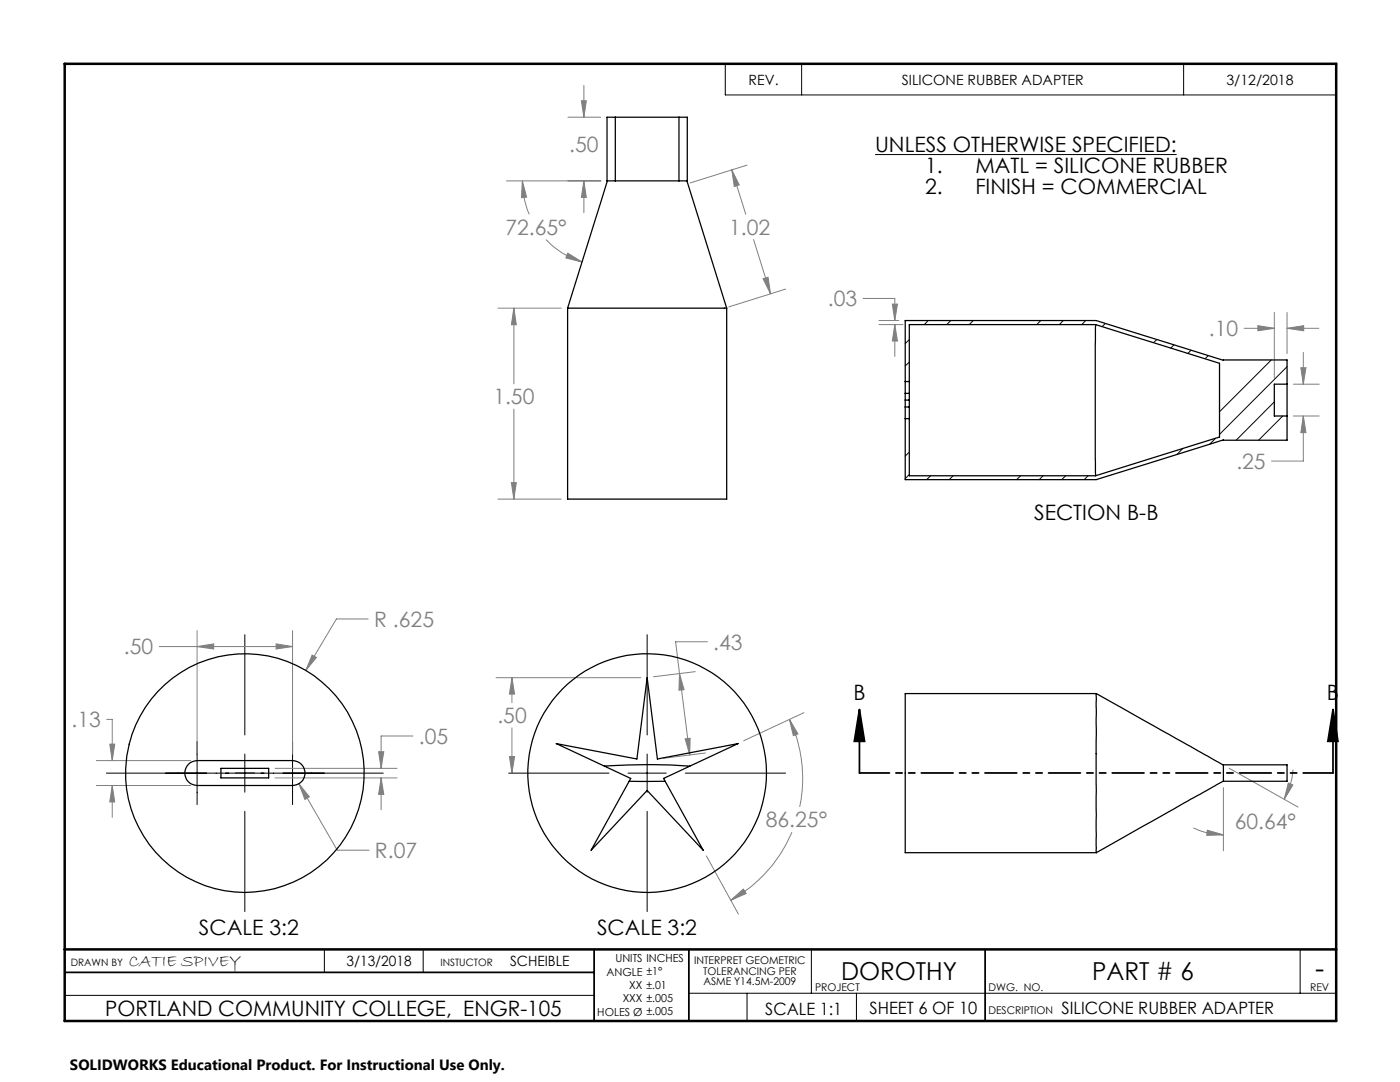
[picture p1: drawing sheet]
<svg xmlns="http://www.w3.org/2000/svg" width="279mm" height="216mm" viewBox="0 0 279 216" stroke-linecap="round" stroke-linejoin="round" font-family="sans-serif">
<g fill="none" stroke="#000" stroke-width=".2">
<path d="M144.7 12.7h122v6.2h-122zM160 12.7v6.2M236.2 12.7v6.2M174.6 30.8h60.2M48.9 126.6v20M129.2 126.6v20M21.2 154.3h55.3M39.3 148v12.5M48.9 150.5v7.6M58.4 148v12.5M101.5 154.3h20M125.3 154.3h7.7"/>
<path d="M129.2 150.5v7.6M136.8 154.3h20M48.9 161.9v20M129.2 161.9v20M12.9 198.6h105.7M64.7 189.4v4.6M84.5 189.4v4.6M137.5 198.2h129.2M149.1 198.2v5.5M161.9 189.4v8.8M170.9 198.2v5.5M259.5 189.4v8.8"/>
</g>
<path d="M171.5 141.6l1 6.3h-2zM171.5 141.6v12.7M266 141.6l1 6.3h-2zM266 141.6v12.7M12.9 194h105.7M118.6 189.4v14.3M137.5 189.4v14.3M196.6 189.4v14.3" fill="none" stroke="#000" stroke-width=".35"/>
<path d="M12.9 12.7h253.8v191h-253.8zM12.9 189.4h253.8" fill="none" stroke="#000" stroke-width=".5"/>
<g fill="none" stroke="#808080" stroke-width=".2">
<path d="M116.5 17v6.4M101.1 36.1h18.8M104.2 36.1l.9 3.2-1 .1zM104.2 36.1a16.6 16.6 0 0 0 1.4 6.7M113.3 23.4h6.6M116 20.1h1l-.5 3.3zM116.5 36.1v6.3M116.5 36.1l.5 3.3h-1zM146 33.9l2.8 8.9M146.1 33.9l1.4 3-1 .3zM149.1 32.9l-11.4 3.6M108.9 47.8a16.4 16.4 0 0 0 7.3 4.5"/>
<path d="M113.3 50.5l2.9 1.8-3.3-.8zM150.4 47.8l3.4 10.8M152.3 55.6l1-.3 .5 3.3zM156.8 57.7l-11.3 3.5M172.2 59.5h6.4v4.5M99.4 61.5h12.6M102.6 61.5v15.1M102.6 61.5l.4 3.3h-.9zM175.4 64h4M175.4 64.8h4.8M178.1 60.7h1l-.5 3.3zM178.6 64.8v6.3"/>
<path d="M178.6 64.8l.5 3.3h-1zM248.3 65.5h6M251 65l3.3 .5-3.3 .5zM254.3 62.3v13.1M256.9 65.5l3.3-.5v1zM256.9 62.3v8.3M256.9 65.5h6.3M258.1 76.7h5.2M259.6 73.4h1l-.5 3.3zM260.1 70.3v6.4M99.4 99.6h12.6M102.1 96.3h.9l-.4 3.3z"/>
<path d="M102.6 81.6v18M258.1 83h5.2M260.1 83v9h-6.3M260.1 83l.5 3.3h-1zM31.8 129h26.6M39.3 129l3.4-.5v1zM39.3 125.8v24.7M55.1 128.5l3.3 .5-3.3 .5zM58.4 125.8v24.7M62.3 130.7l.8 .5-2.1 2.6zM73.5 123.5h-6.4l-6.1 10.3M99 135.2h28.9"/>
<path d="M102.2 135.2v5M102.2 135.2l.5 3.3h-1zM135.6 134.4l2.1 16.2M135.6 134.4l.9 3.2-1 .1zM138.7 134l-8.3 1M141.2 128.1h-6.4l.8 6.3M19.2 151.8h18.9M19.2 156.7h18.9M21.3 143.5h1.1v8.3M21.9 148.5h1l-.5 3.3zM22.4 156.7l.5 3.3h-1zM22.4 156.7v6.4"/>
<path d="M54.9 155.2h24.3M54.9 153.3h24.3M59.7 156.4l7.6 13.3h6.4M59.7 156.4l2 2.6-.8 .5zM75.6 150h1l-.5 3.3zM76.1 155.2l.5 3.3h-1zM76.1 155.2v6.4M82.4 146.9h-6.3v6.4M101.7 151h1l-.5 3.3zM102.2 145.2v9.1M136.7 147.4l1-.1v3.3zM140.8 150.2l-8.4 1.1"/>
<path d="M157.6 143.5l1.6 2.9-.9 .4zM157.6 143.5a27.9 27.9 0 0 1 2 17.5M160.4 142.2l-12 5.6M244.2 157.2v12.6M245.3 153.3l13.7 7.7M257.1 156.2l.9 .4-1.7 2.9zM258.1 153.6a14.9 14.9 0 0 1-1.8 5.9M141 170.8l6.4 11.6M145.8 179.6l2.5-2.2 .6 .9zM158 166.1a28.3 28.3 0 0 1-12.2 13.5M238.2 165.2a14.1 14.1 0 0 0 6 1.4M240.9 165.7l3.3 .9-3.4 .1z"/>
</g>
<path d="M47 154.2h3.8" fill="none" stroke="#000" stroke-width=".2" stroke-dasharray="15.2 1.3 1.3 1.3"/>
<path d="M266 154.2h-94.5" fill="none" stroke="#000" stroke-width=".35" stroke-dasharray="6.3 1.3 1.3 1.3 1.3 1.3" stroke-dashoffset=".4"/>
<path d="M266 141.6l1 6.3h-2zM171.5 141.6l1 6.3h-2z" fill="#000"/>
<path d="M102.2 135.2l.5 3.3h-1zM101.7 151h1l-.5 3.3zM136.7 147.4l1-.1v3.3zM135.6 134.4l.9 3.2-1 .1zM145.8 179.6l2.5-2.2 .6 .9zM157.6 143.5l1.6 2.9-.9 .4zM102.6 61.5l.4 3.3h-.9zM102.1 96.3h.9l-.4 3.3zM152.3 55.6l1-.3 .5 3.3zM146.1 33.9l1.4 3-1 .3zM116 20.1h1l-.5 3.3zM116.5 36.1l.5 3.3h-1zM104.2 36.1l.9 3.2-1 .1zM113.3 50.5l2.9 1.8-3.3-.8zM240.9 165.7l3.3 .9-3.4 .1zM257.1 156.2l.9 .4-1.7 2.9zM62.3 130.7l-1.3 3.1 2.1-2.6zM59.7 156.4l1.2 3.1 .8-.5zM76.1 155.2l.5 3.3h-1zM75.6 150h1l-.5 3.3zM55.1 128.5l3.3 .5-3.3 .5zM39.3 129l3.4-.5v1zM21.9 148.5h1l-.5 3.3zM22.4 156.7l.5 3.3h-1zM178.1 60.7h1l-.5 3.3zM178.6 64.8l.5 3.3h-1zM251 65l3.3 .5-3.3 .5zM256.9 65.5l3.3-.5v1zM259.6 73.4h1l-.5 3.3zM260.1 83l.5 3.3h-1z" fill="#808080"/>
<g fill="none" stroke="#000" stroke-width=".25">
<path d="M121.2 36.1l-7.9 25.4M122.8 23.4h-1.7v12.7h1.7M122.8 23.4v12.7M122.8 23.4h12.7M122.8 36.1h12.7M135.5 23.4h1.7v12.7h-1.7M135.5 23.4v12.7M137.1 36.1l7.9 25.4M113.3 61.5h31.7M113.3 61.5v38.1h31.7v-38.1M180.7 64h38.1l25.4 7.9 12.7-.1v16h-12.7l-25.4 7.9h-38.1zM180.7 76.1h.8"/>
<path d="M180.7 79.8h.8M180.7 78.5h.8M181.5 64.8h37.2l24.7 7.7v14.7l-24.7 7.7h-37.2zM218.7 64.8v30.1M256.9 76.7h-2.6v6.3h2.6M180.7 83.5h.8M180.7 81.2h.8M218.8 138.4l25.4 14.3M218.8 138.4v31.7M218.8 138.4h-38.1v31.7h38.1M37.6 152.5a2.73 2.73 0 0 1 1.7-.7h19.1a2.49 2.49 0 0 1 2.5 2.5 2.49 2.49 0 0 1-2.5 2.4h-19.1a2.49 2.49 0 0 1-2.2-1.5 2.49 2.49 0 0 1 .5-2.7zM44.1 153.3h9.5v1.9h-9.5z"/>
<path d="M111 148.4l16.1 3 2.1-16.2 2 16.2 16.1-3-14.9 6.9 7.9 14.4-11.1-12-11.2 12 7.9-14.4zM120.6 152.9l4.6-.3a119.9 119.9 0 0 1 12.5 .3M125.6 155.9h7.2M244.2 155.9l-25.4 14.2M244.2 152.6h12.7v3.3h-12.7z"/>
<circle cx="48.9" cy="154.3" r="23.8"/>
<circle cx="129.2" cy="154.3" r="23.8"/>
</g>
<g fill="none" stroke="#000" stroke-width=".2">
<path d="M180.8 64l-.1 .1M181.5 67.8l-.8 .7M181.5 72.2l-.8 .8M185.2 64l-.7 .8M189.8 64l-.9 .8M194.2 64l-.8 .8M207.7 64l-.8 .8M212.2 64l-.8 .8M216.7 64l-.8 .8M220.6 64.6l-.6 .6M230.9 67.8l-.7 .6M234.3 68.8l-.7 .7"/>
<path d="M237.7 69.9l-.6 .6M241.1 71l-.6 .6M253.7 71.8l-10.3 10.4M256.9 73.2l-13.5 13.5M181.5 90.2l-.8 .8M181.5 94.7l-.8 .8M185.7 94.9l-.8 .8M190.2 94.9l-.8 .8M203.7 94.9l-.8 .8M208.2 94.9l-.8 .8M212.7 94.9l-.8 .8M217.2 94.9l-.8 .8"/>
<path d="M236.1 89.5l-1.2 1.2M242.6 87.5l-1.2 1.2M254.3 80.2l-7.6 7.6M256 83l-4.8 4.8"/>
</g>
<text font-size="5.6" x="262.4" y="195.1">-</text>
<g font-size="4.9">
<text x="167.8" y="195.5">DOROTHY</text>
<text x="217.9" y="195.5">PART # 6</text>
</g>
<g font-size="4.2" fill="#808080">
<text x="113.6" y="30.3">.50</text>
<text x="100.9" y="46.9">72.65°</text>
<text x="145.5" y="46.9">1.02</text>
<text x="165.2" y="61.1">.03</text>
<text x="241.3" y="67.1">.10</text>
<text x="98.5" y="80.7">1.50</text>
<text x="246.7" y="93.6">.25</text>
<text x="74.7" y="125.1">R .625</text>
<text x="24.7" y="130.6">.50</text>
<text x="142.4" y="129.6">.43</text>
<text x="14.3" y="145.1">.13</text>
<text x="83.6" y="148.4">.05</text>
<text x="99.3" y="144.3">.50</text>
<text x="152.8" y="165.1">86.25°</text>
<text x="246.4" y="165.4">60.64°</text>
<text x="74.8" y="171.2">R.07</text>
</g>
<g font-size="4.2">
<text x="174.6" y="30.4">UNLESS OTHERWISE SPECIFIED:</text>
<text x="184.6" y="34.6">1.</text>
<text x="194.6" y="34.6">MATL = SILICONE RUBBER</text>
<text x="184.6" y="38.7">2.</text>
<text x="194.6" y="38.7">FINISH = COMMERCIAL</text>
<text x="206.4" y="103.7">SECTION B-B</text>
<text x="170.3" y="139.6">B</text>
<text x="264.8" y="139.6">B</text>
<text x="39.7" y="186.6">SCALE 3:2</text>
<text x="119.2" y="186.6">SCALE 3:2</text>
<text x="21" y="202.7">PORTLAND COMMUNITY COLLEGE, ENGR-105</text>
</g>
<text font-size="3.5" x="25.7" y="192.8">CATIE SPIVEY</text>
<g font-size="3.4">
<text x="152.7" y="202.6">SCALE 1:1</text>
<text x="173.5" y="202.3">SHEET 6 OF 10</text>
<text x="211.8" y="202.3">SILICONE RUBBER ADAPTER</text>
</g>
<text font-size="3" x="14" y="213.5">SOLIDWORKS Educational Product. For Instructional Use Only.</text>
<g font-size="2.8">
<text x="149.4" y="16.9">REV.</text>
<text x="180" y="16.9">SILICONE RUBBER ADAPTER</text>
<text x="244.8" y="16.9">3/12/2018</text>
<text x="69.2" y="192.8">3/13/2018</text>
<text x="101.8" y="192.8">SCHEIBLE</text>
</g>
<g font-size="2.2">
<text x="121" y="194.7">ANGLE ±1°</text>
<text x="122.8" y="192">UNITS INCHES</text>
<text x="125.6" y="197.3">XX ±.01</text>
<text x="119.2" y="202.6">HOLES Ø ±.005</text>
<text x="124.3" y="200">XXX ±.005</text>
</g>
<g font-size="2.1">
<text x="138.5" y="192.4">INTERPRET GEOMETRIC</text>
<text x="140.3" y="194.5">TOLERANCING PER</text>
<text x="140.4" y="196.6">ASME Y14.5M-2009</text>
<text x="162.7" y="197.8">PROJECT</text>
<text x="197.2" y="197.8">DWG. NO.</text>
<text x="261.4" y="197.7">REV</text>
<text x="197.2" y="202.3">DESCRIPTION</text>
</g>
<g font-size="2">
<text x="14.1" y="192.8">DRAWN BY</text>
<text x="87.9" y="192.8">INSTUCTOR</text>
</g>
</svg>
